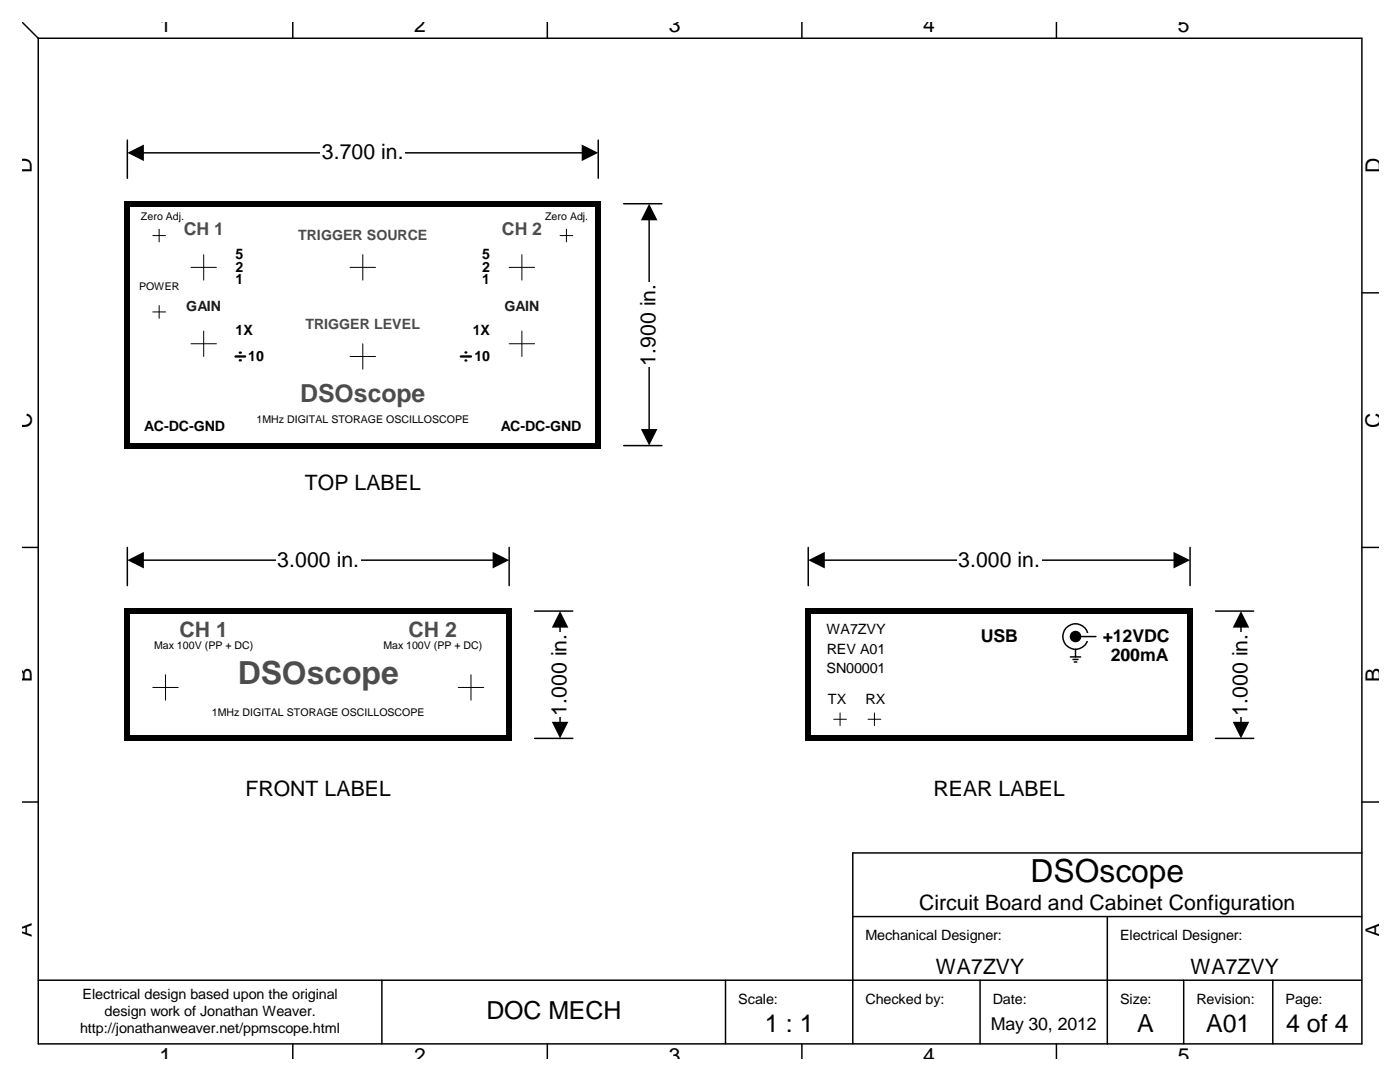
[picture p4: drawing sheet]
<svg xmlns="http://www.w3.org/2000/svg" width="279mm" height="216mm" viewBox="0 0 279 216" stroke-linecap="round" stroke-linejoin="round" font-family="sans-serif">
<path d="M25.4 28v7.6M119.4 28v7.6M124.5 40.7h7.6M129.6 43.5v42.5M124.5 88.9h7.6M25.4 109.2v7.7M101.6 109.2v7.7" fill="none" stroke="#000" stroke-width=".3"/>
<path d="M127.9 85.6l1.7 3.3 1.6-3.3zM129.6 40.7l1.6 3.3h-3.3z" fill-rule="evenodd" fill="#000"/>
<path d="M126.8 56.4h5.5v16.8h-5.5z" fill-rule="evenodd" fill="#fff"/>
<path d="M28.3 111.8h70.4" fill="none" stroke="#000" stroke-width=".3"/>
<path d="M25.4 111.8l3.3 1.6v-3.3zM98.3 110.1l3.3 1.7-3.3 1.6z" fill-rule="evenodd" fill="#000"/>
<path d="M55.1 109h16.8v5.6h-16.8z" fill-rule="evenodd" fill="#fff"/>
<path d="M28.3 30.5h88.2" fill="none" stroke="#000" stroke-width=".3"/>
<path d="M25.4 30.5l3.3 1.6v-3.3zM116.1 28.8l3.3 1.7-3.3 1.6z" fill-rule="evenodd" fill="#000"/>
<path d="M64 27.7h16.8v5.6h-16.8z" fill-rule="evenodd" fill="#fff"/>
<g fill="none" stroke="#000" stroke-width=".3">
<path d="M4.5 4.5l3.1 3.1M7.6 7.6h264.2v200.7h-264.2zM58.4 4.5v3.1M109.2 4.5v3.1M160 4.5v3.1M210.8 4.5v3.1M271.8 58.4h3.4M4.5 109.2h3.1M271.8 109.2h3.4M106.7 121.9h7.6M111.8 124.8v19.7M106.7 147.3h7.6"/>
<path d="M4.5 160h3.1M271.8 170.2h-101.6v38.1M271.8 160h3.4M7.6 195.6h264.2M76.2 195.6v12.7M144.8 195.6v12.7M170.2 182.9h101.6M195.6 195.6v12.7M221 182.9v25.4M236.2 195.6v12.7M254 195.6v12.7M58.4 208.3v3"/>
<path d="M109.2 208.3v3M160 208.3v3M210.8 208.3v3"/>
</g>
<path d="M110.1 144l1.7 3.3 1.6-3.3zM111.8 121.9l1.6 3.3h-3.3z" fill-rule="evenodd" fill="#000"/>
<path d="M109 126.2h5.6v16.9h-5.6z" fill-rule="evenodd" fill="#fff"/>
<path d="M47 71.1h1.9M47.9 70.4h.2M47.9 71.9h.2M92 71.1h2M92.9 70.3h.2M92.9 71.9h.2" fill="none" stroke="#000" stroke-width=".47"/>
<g fill="none" stroke="#000" stroke-width=".2">
<path d="M30.5 47h2.5M31.8 45.7v2.6M38.1 53.4h5.1M40.7 50.8v5.1M69.9 53.4h5M72.4 50.8v5.1M101.6 53.4h5.1M104.2 50.8v5.1M111.8 47h2.5M113 45.7v2.6M30.5 62.2h2.5M31.8 61v2.5"/>
<path d="M38.1 68.6h5.1M40.7 66.1v5M69.9 71.1h5M72.4 68.6v5.1M101.6 68.6h5.1M104.2 66.1v5M30.5 137.2h5.1M33 134.6v5.1M91.5 137.2h5M94 134.6v5.1"/>
</g>
<g fill="#000">
<path d="M24.9 40.1h1.1v1.1h-1.1z" fill-rule="evenodd"/>
<path d="M24.9 41.2h1.1v47.2h-1.1z" fill-rule="evenodd"/>
<path d="M26 40.1h92.8v1.1h-92.8z" fill-rule="evenodd"/>
<path d="M118.8 41.2h1.1v47.2h-1.1z" fill-rule="evenodd"/>
<path d="M118.8 40.1h1.1v1.1h-1.1z" fill-rule="evenodd"/>
<path d="M24.9 88.4h1.1v1.1h-1.1z" fill-rule="evenodd"/>
<path d="M26 88.4h92.8v1.1h-92.8z" fill-rule="evenodd"/>
<path d="M118.8 88.4h1.1v1.1h-1.1z" fill-rule="evenodd"/>
<path d="M161.3 111.8l3.3 1.6v-3.3zM234.2 110.1l3.3 1.7-3.3 1.6z" fill-rule="evenodd"/>
<path d="M24.9 121.4h1.1v1.1h-1.1z" fill-rule="evenodd"/>
<path d="M24.9 122.5h1.1v24.3h-1.1z" fill-rule="evenodd"/>
<path d="M26 121.4h75.1v1.1h-75.1z" fill-rule="evenodd"/>
<path d="M101.1 122.5h1.1v24.3h-1.1z" fill-rule="evenodd"/>
<path d="M101.1 121.4h1.1v1.1h-1.1z" fill-rule="evenodd"/>
<path d="M24.9 146.8h1.1v1.1h-1.1z" fill-rule="evenodd"/>
<path d="M26 146.8h75.1v1.1h-75.1z" fill-rule="evenodd"/>
<path d="M101.1 146.8h1.1v1.1h-1.1z" fill-rule="evenodd"/>
</g>
<path d="M161.3 109.2v7.7M164.2 111.8h70.4M237.5 109.2v7.7" fill="none" stroke="#000" stroke-width=".3"/>
<path d="M191 109h16.8v5.6h-16.8z" fill-rule="evenodd" fill="#fff"/>
<path d="M242.6 121.9h7.6M247.7 124.8v19.7M242.6 147.3h7.6" fill="none" stroke="#000" stroke-width=".3"/>
<path d="M246 144l1.7 3.3 1.6-3.3zM247.7 121.9l1.6 3.3h-3.3z" fill-rule="evenodd" fill="#000"/>
<path d="M244.9 126.2h5.6v16.9h-5.6z" fill-rule="evenodd" fill="#fff"/>
<g fill="#000">
<path d="M160.8 121.4h1.1v1.1h-1.1z" fill-rule="evenodd"/>
<path d="M160.8 122.5h1.1v24.3h-1.1z" fill-rule="evenodd"/>
<path d="M161.9 121.4h75.1v1.1h-75.1z" fill-rule="evenodd"/>
<path d="M237 122.5h1.1v24.3h-1.1z" fill-rule="evenodd"/>
<path d="M237 121.4h1.1v1.1h-1.1z" fill-rule="evenodd"/>
<path d="M160.8 146.8h1.1v1.1h-1.1z" fill-rule="evenodd"/>
<path d="M161.9 146.8h75.1v1.1h-75.1z" fill-rule="evenodd"/>
<path d="M237 146.8h1.1v1.1h-1.1z" fill-rule="evenodd"/>
<circle cx="214.6" cy="127" r="1.01"/>
</g>
<g fill="none" stroke="#000" stroke-width=".3">
<circle cx="214.6" cy="127" r="1.01"/>
<circle cx="214.7" cy="127" r="2.53"/>
</g>
<path d="M216.2 126.3h2.5v1.4h-2.5z" fill-rule="evenodd" fill="#fff"/>
<path d="M213.6 131.1h2.1M214.1 131.6h1.1M214.4 132.1h.5M214.6 127h4.1M214.6 129.6v1.5" fill="none" stroke="#000" stroke-width=".3"/>
<path d="M166.4 143.5h2.5M167.7 142.3v2.5M173.2 143.5h2.6M174.5 142.3v2.5" fill="none" stroke="#000" stroke-width=".2"/>
<text font-size="6.3" fill="#4c4c4c" x="47.5" y="136.5">DSOscope</text>
<text font-size="6.3" x="205.7" y="175.9">DSOscope</text>
<text font-size="5" fill="#4c4c4c" x="59.9" y="80.2">DSOscope</text>
<g font-size="5">
<text x="97.1" y="203.4">DOC MECH</text>
<text x="152.7" y="206">1 : 1</text>
<text x="227" y="206">A</text>
<text x="240.7" y="206">A01</text>
<text x="256.7" y="206">4 of 4</text>
</g>
<g font-size="4.2">
<text x="31.8" y="6.4">1</text>
<text x="82.6" y="6.4">2</text>
<text x="133.4" y="6.4">3</text>
<text x="184.2" y="6.4">4</text>
<text x="235" y="6.4">5</text>
<text x="6.4" y="34.6" transform="rotate(-90 6.4 34.6)">D</text>
<text x="64.2" y="31.8">3.700 in.</text>
<text x="275.6" y="34.6" transform="rotate(-90 275.6 34.6)">D</text>
<text x="130.8" y="73" transform="rotate(-90 130.8 73)">1.900 in.</text>
<text x="6.4" y="85.4" transform="rotate(-90 6.4 85.4)">C</text>
<text x="275.6" y="85.4" transform="rotate(-90 275.6 85.4)">C</text>
<text x="60.8" y="97.8">TOP LABEL</text>
<text x="55.3" y="113">3.000 in.</text>
<text x="191.2" y="113">3.000 in.</text>
<text x="6.4" y="136.1" transform="rotate(-90 6.4 136.1)">B</text>
<text x="275.6" y="136.1" transform="rotate(-90 275.6 136.1)">B</text>
<text x="113" y="142.8" transform="rotate(-90 113 142.8)">1.000 in.</text>
<text x="248.9" y="142.8" transform="rotate(-90 248.9 142.8)">1.000 in.</text>
<text x="49" y="158.8">FRONT LABEL</text>
<text x="186.3" y="158.8">REAR LABEL</text>
<text x="183.4" y="181.6">Circuit Board and Cabinet Configuration</text>
<text x="6.4" y="186.9" transform="rotate(-90 6.4 186.9)">A</text>
<text x="275.6" y="186.9" transform="rotate(-90 275.6 186.9)">A</text>
<text x="186.8" y="194.3">WA7ZVY</text>
<text x="237.6" y="194.3">WA7ZVY</text>
<text x="31.8" y="212.1">1</text>
<text x="82.6" y="212.1">2</text>
<text x="133.4" y="212.1">3</text>
<text x="184.2" y="212.1">4</text>
<text x="235" y="212.1">5</text>
</g>
<g font-size="4.2" fill="#4c4c4c">
<text x="35.8" y="127">CH 1</text>
<text x="81.5" y="127">CH 2</text>
</g>
<g font-size="3.5" fill="#4c4c4c">
<text x="36.7" y="46.8">CH 1</text>
<text x="100.2" y="46.8">CH 2</text>
</g>
<g font-size="3.5">
<text x="195.7" y="128.1">USB</text>
<text x="220.1" y="128.1">+12VDC</text>
<text x="221.7" y="131.9">200mA</text>
<text x="197.8" y="205.5">May 30, 2012</text>
</g>
<g font-size="2.8" fill="#4b4b4b">
<text x="59.5" y="47.9">TRIGGER SOURCE</text>
<text x="61" y="65.6">TRIGGER LEVEL</text>
</g>
<g font-size="2.8">
<text x="47" y="51.7">5</text>
<text x="96.2" y="51.7">5</text>
<text x="47" y="56.7">1</text>
<text x="47" y="54.2">2</text>
<text x="96.2" y="56.7">1</text>
<text x="96.2" y="54.2">2</text>
<text x="47" y="66.9">1X</text>
<text x="49.5" y="72">10</text>
<text x="94.3" y="66.9">1X</text>
<text x="94.7" y="72">10</text>
<text x="28.8" y="86">AC-DC-GND</text>
<text x="99.9" y="86">AC-DC-GND</text>
<text x="164.9" y="126.6">WA7ZVY</text>
<text x="165" y="130.4">REV A01</text>
<text x="164.9" y="134.2">SN00001</text>
<text x="165.2" y="140.6">TX</text>
<text x="172.7" y="140.6">RX</text>
<text x="172.7" y="187.6">Mechanical Designer:</text>
<text x="223.5" y="187.6">Electrical Designer:</text>
<text x="16.5" y="199.4">Electrical design based upon the original</text>
<text x="20.9" y="202.8">design work of Jonathan Weaver.</text>
<text x="147.3" y="200.3">Scale:</text>
<text x="172.7" y="200.3">Checked by:</text>
<text x="198.1" y="200.3">Date:</text>
<text x="223.5" y="200.3">Size:</text>
<text x="238.8" y="200.3">Revision:</text>
<text x="256.6" y="200.3">Page:</text>
<text x="16" y="206.2">http://jonathanweaver.net/ppmscope.html</text>
</g>
<g font-size="2.8" fill="#1b1b1b">
<text x="37.2" y="62.1">GAIN</text>
<text x="100.7" y="62.1">GAIN</text>
</g>
<g font-size="2.1">
<text x="28.1" y="43.8">Zero Adj.</text>
<text x="108.8" y="43.8">Zero Adj.</text>
<text x="27.7" y="57.8">POWER</text>
<text x="51.2" y="84.5">1MHz DIGITAL STORAGE OSCILLOSCOPE</text>
<text x="30.8" y="129.4">Max 100V (PP + DC)</text>
<text x="76.5" y="129.4">Max 100V (PP + DC)</text>
<text x="42.3" y="142.9">1MHz DIGITAL STORAGE OSCILLOSCOPE</text>
</g>
</svg>
